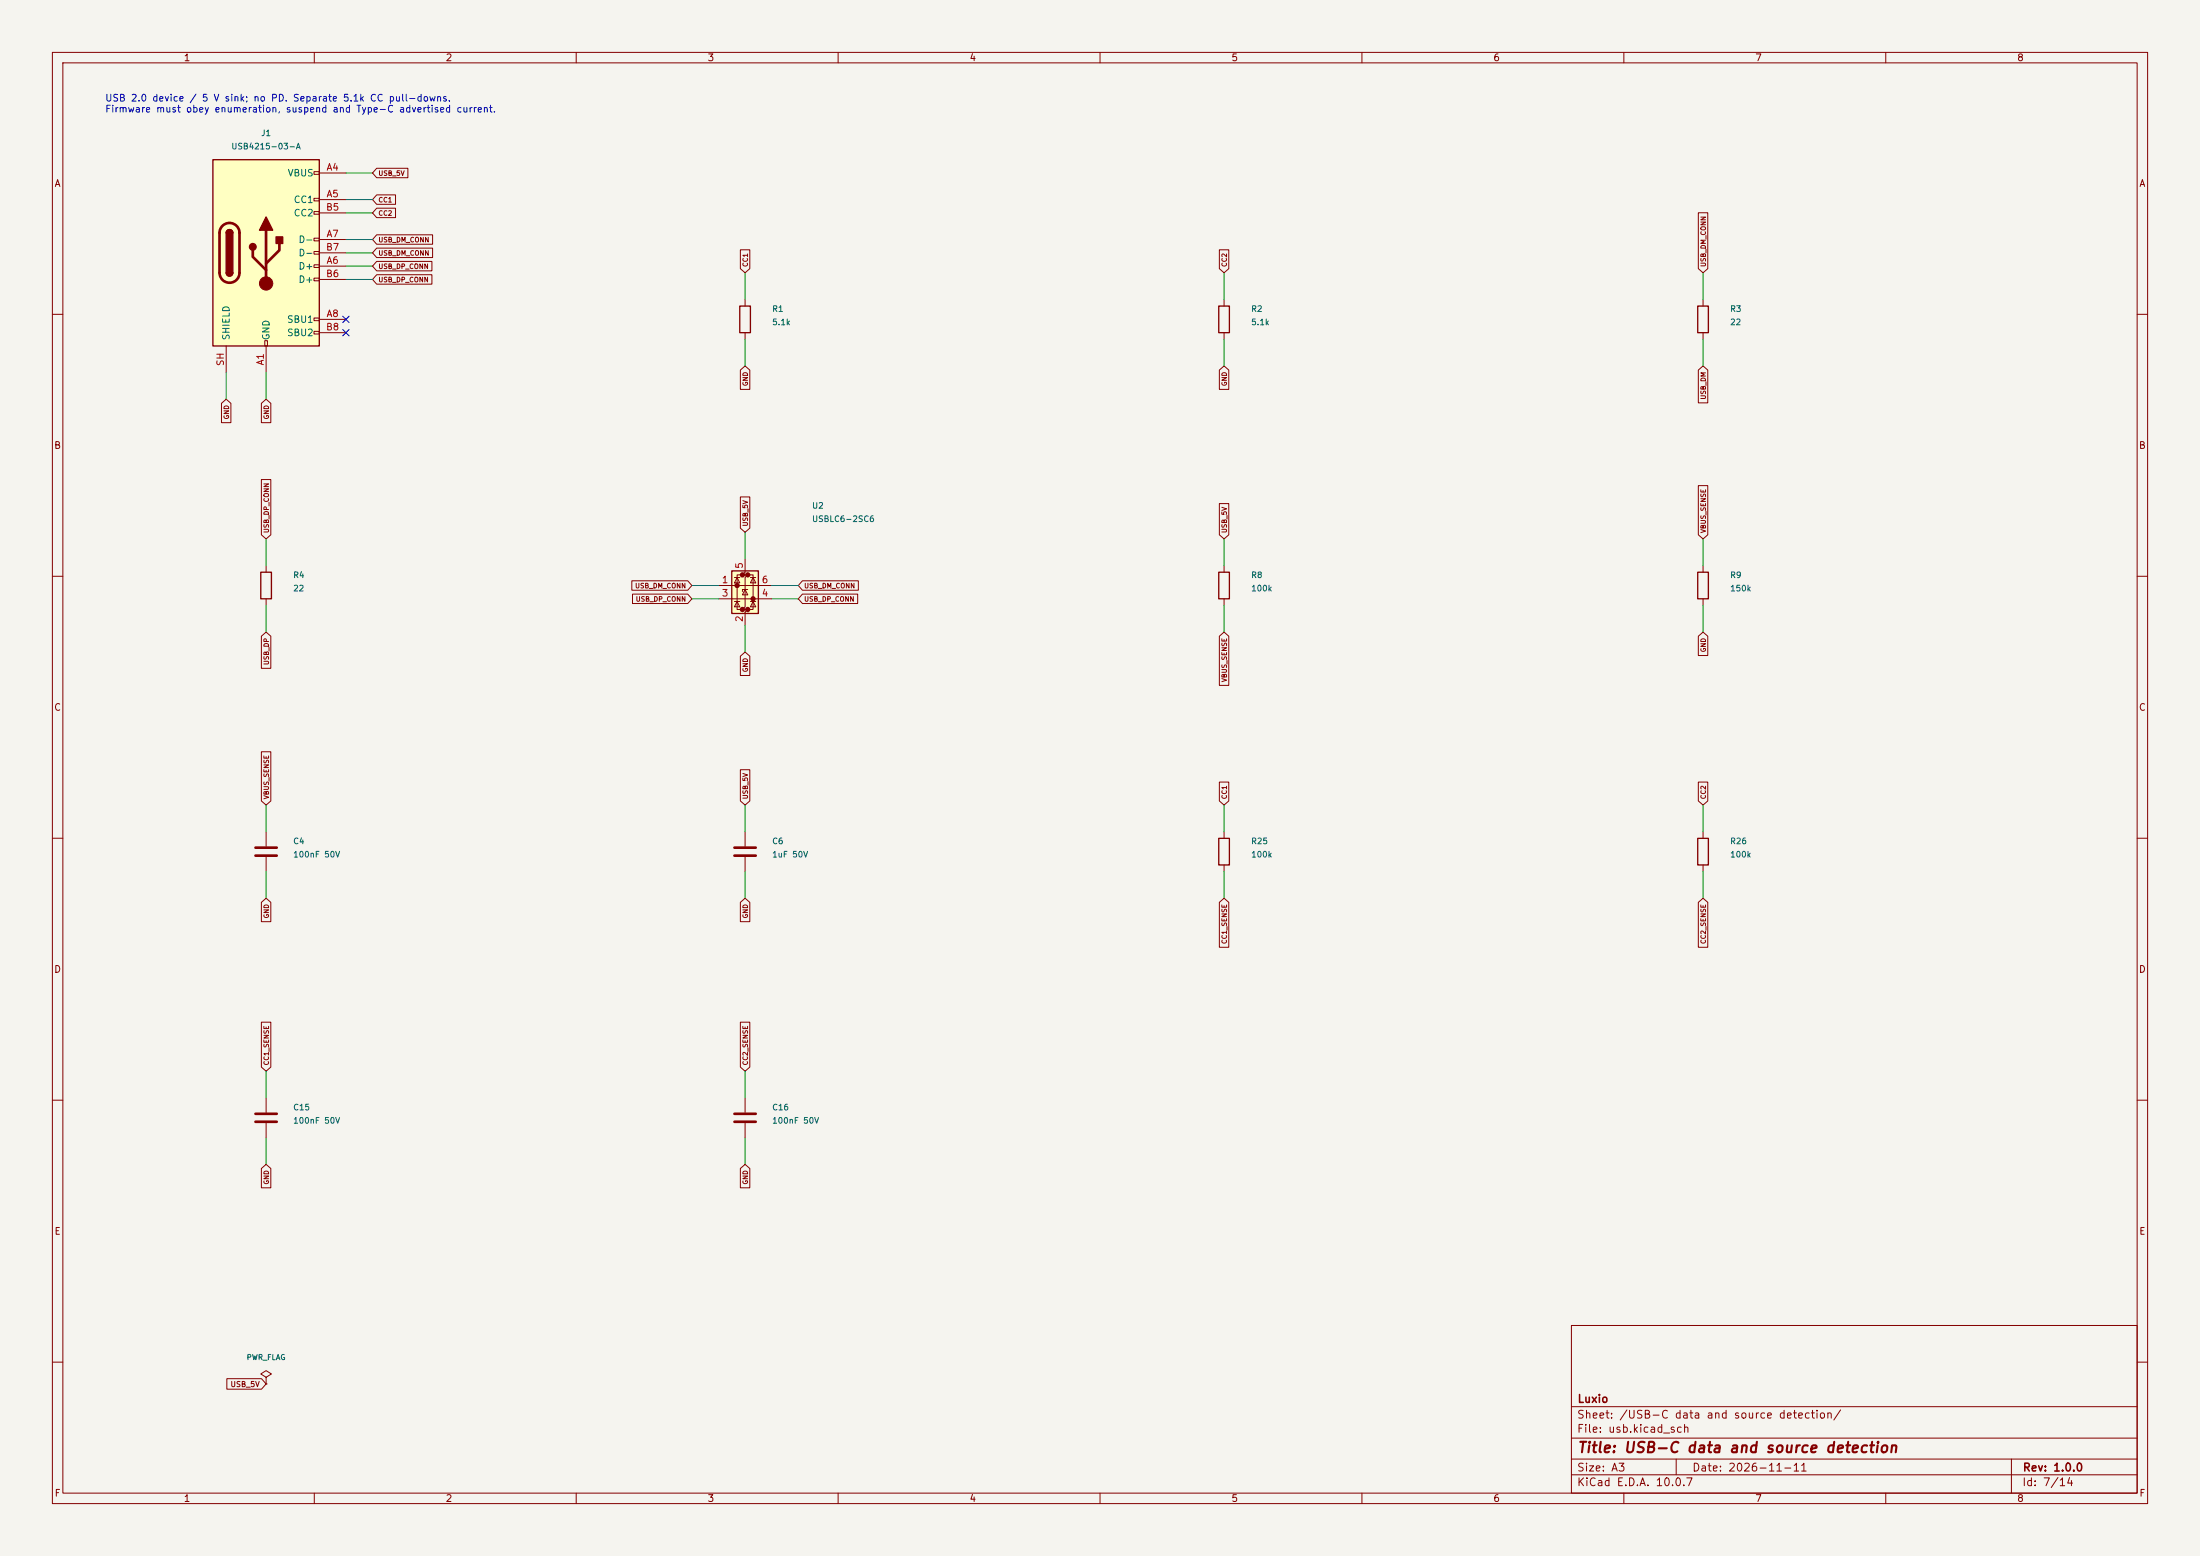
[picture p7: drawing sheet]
(kicad_sch (version 20250114) (generator "eeschema") (paper "A3")
(title_block (title "USB-C data and source detection") (date "2026-11-11") (rev "1.0.0") (company "Luxio"))
(lib_symbols (symbol "Connector:USB_C_Receptacle_USB2.0_16P" (pin_names (offset 1.016)) (exclude_from_sim no) (in_bom yes) (on_board yes) (in_pos_files yes) (duplicate_pin_numbers_are_jumpers no) (property "Reference" "J" (at 0 22.225 0) (show_name no) (do_not_autoplace no) (effects (font (size 1.27 1.27)))) (property "Value" "USB_C_Receptacle_USB2.0_16P" (at 0 19.685 0) (show_name no) (do_not_autoplace no) (effects (font (size 1.27 1.27)))) (property "Footprint" "" (at 3.81 0 0) (show_name no) (do_not_autoplace no) (hide yes) (effects (font (size 1.27 1.27)))) (property "Datasheet" "https://www.usb.org/sites/default/files/documents/usb_type-c.zip" (at 3.81 0 0) (show_name no) (do_not_autoplace no) (hide yes) (effects (font (size 1.27 1.27)))) (property "Description" "USB 2.0-only 16P Type-C Receptacle connector" (at 0 0 0) (show_name no) (do_not_autoplace no) (hide yes) (effects (font (size 1.27 1.27)))) (property "ki_keywords" "usb universal serial bus type-C USB2.0" (at 0 0 0) (show_name no) (do_not_autoplace no) (hide yes) (effects (font (size 1.27 1.27)))) (property "ki_fp_filters" "USB*C*Receptacle*" (at 0 0 0) (show_name no) (do_not_autoplace no) (hide yes) (effects (font (size 1.27 1.27)))) (symbol "USB_C_Receptacle_USB2.0_16P_0_0" (rectangle (start -0.254 -17.78) (end 0.254 -16.764) (stroke (width 0) (type default)) (fill (type none))) (rectangle (start 10.16 15.494) (end 9.144 14.986) (stroke (width 0) (type default)) (fill (type none))) (rectangle (start 10.16 10.414) (end 9.144 9.906) (stroke (width 0) (type default)) (fill (type none))) (rectangle (start 10.16 7.874) (end 9.144 7.366) (stroke (width 0) (type default)) (fill (type none))) (rectangle (start 10.16 2.794) (end 9.144 2.286) (stroke (width 0) (type default)) (fill (type none))) (rectangle (start 10.16 0.254) (end 9.144 -0.254) (stroke (width 0) (type default)) (fill (type none))) (rectangle (start 10.16 -2.286) (end 9.144 -2.794) (stroke (width 0) (type default)) (fill (type none))) (rectangle (start 10.16 -4.826) (end 9.144 -5.334) (stroke (width 0) (type default)) (fill (type none))) (rectangle (start 10.16 -12.446) (end 9.144 -12.954) (stroke (width 0) (type default)) (fill (type none))) (rectangle (start 10.16 -14.986) (end 9.144 -15.494) (stroke (width 0) (type default)) (fill (type none)))) (symbol "USB_C_Receptacle_USB2.0_16P_0_1" (rectangle (start -10.16 17.78) (end 10.16 -17.78) (stroke (width 0.254) (type default)) (fill (type background))) (polyline (pts (xy -8.89 -3.81) (xy -8.89 3.81)) (stroke (width 0.508) (type default)) (fill (type none))) (rectangle (start -7.62 -3.81) (end -6.35 3.81) (stroke (width 0.254) (type default)) (fill (type outline))) (arc (start -7.62 3.81) (mid -6.985 4.4423) (end -6.35 3.81) (stroke (width 0.254) (type default)) (fill (type none))) (arc (start -7.62 3.81) (mid -6.985 4.4423) (end -6.35 3.81) (stroke (width 0.254) (type default)) (fill (type outline))) (arc (start -8.89 3.81) (mid -6.985 5.7067) (end -5.08 3.81) (stroke (width 0.508) (type default)) (fill (type none))) (arc (start -5.08 -3.81) (mid -6.985 -5.7067) (end -8.89 -3.81) (stroke (width 0.508) (type default)) (fill (type none))) (arc (start -6.35 -3.81) (mid -6.985 -4.4423) (end -7.62 -3.81) (stroke (width 0.254) (type default)) (fill (type none))) (arc (start -6.35 -3.81) (mid -6.985 -4.4423) (end -7.62 -3.81) (stroke (width 0.254) (type default)) (fill (type outline))) (polyline (pts (xy -5.08 3.81) (xy -5.08 -3.81)) (stroke (width 0.508) (type default)) (fill (type none))) (circle (center -2.54 1.143) (radius 0.635) (stroke (width 0.254) (type default)) (fill (type outline))) (polyline (pts (xy -1.27 4.318) (xy 0 6.858) (xy 1.27 4.318) (xy -1.27 4.318)) (stroke (width 0.254) (type default)) (fill (type outline))) (polyline (pts (xy 0 -2.032) (xy 2.54 0.508) (xy 2.54 1.778)) (stroke (width 0.508) (type default)) (fill (type none))) (polyline (pts (xy 0 -3.302) (xy -2.54 -0.762) (xy -2.54 0.508)) (stroke (width 0.508) (type default)) (fill (type none))) (polyline (pts (xy 0 -5.842) (xy 0 4.318)) (stroke (width 0.508) (type default)) (fill (type none))) (circle (center 0 -5.842) (radius 1.27) (stroke (width 0) (type default)) (fill (type outline))) (rectangle (start 1.905 1.778) (end 3.175 3.048) (stroke (width 0.254) (type default)) (fill (type outline)))) (symbol "USB_C_Receptacle_USB2.0_16P_1_1" (pin passive line (at 0 -22.86 90) (length 5.08) (name "GND" (effects (font (size 1.27 1.27)))) (number "A1" (effects (font (size 1.27 1.27))))) (pin passive line (at 15.24 15.24 180) (length 5.08) (name "VBUS" (effects (font (size 1.27 1.27)))) (number "A4" (effects (font (size 1.27 1.27))))) (pin bidirectional line (at 15.24 10.16 180) (length 5.08) (name "CC1" (effects (font (size 1.27 1.27)))) (number "A5" (effects (font (size 1.27 1.27))))) (pin bidirectional line (at 15.24 -2.54 180) (length 5.08) (name "D+" (effects (font (size 1.27 1.27)))) (number "A6" (effects (font (size 1.27 1.27))))) (pin bidirectional line (at 15.24 2.54 180) (length 5.08) (name "D-" (effects (font (size 1.27 1.27)))) (number "A7" (effects (font (size 1.27 1.27))))) (pin bidirectional line (at 15.24 -12.7 180) (length 5.08) (name "SBU1" (effects (font (size 1.27 1.27)))) (number "A8" (effects (font (size 1.27 1.27))))) (pin passive line (at 15.24 15.24 180) (length 5.08) (hide yes) (name "VBUS" (effects (font (size 1.27 1.27)))) (number "A9" (effects (font (size 1.27 1.27))))) (pin passive line (at 0 -22.86 90) (length 5.08) (hide yes) (name "GND" (effects (font (size 1.27 1.27)))) (number "A12" (effects (font (size 1.27 1.27))))) (pin passive line (at 0 -22.86 90) (length 5.08) (hide yes) (name "GND" (effects (font (size 1.27 1.27)))) (number "B1" (effects (font (size 1.27 1.27))))) (pin passive line (at 15.24 15.24 180) (length 5.08) (hide yes) (name "VBUS" (effects (font (size 1.27 1.27)))) (number "B4" (effects (font (size 1.27 1.27))))) (pin bidirectional line (at 15.24 7.62 180) (length 5.08) (name "CC2" (effects (font (size 1.27 1.27)))) (number "B5" (effects (font (size 1.27 1.27))))) (pin bidirectional line (at 15.24 -5.08 180) (length 5.08) (name "D+" (effects (font (size 1.27 1.27)))) (number "B6" (effects (font (size 1.27 1.27))))) (pin bidirectional line (at 15.24 0 180) (length 5.08) (name "D-" (effects (font (size 1.27 1.27)))) (number "B7" (effects (font (size 1.27 1.27))))) (pin bidirectional line (at 15.24 -15.24 180) (length 5.08) (name "SBU2" (effects (font (size 1.27 1.27)))) (number "B8" (effects (font (size 1.27 1.27))))) (pin passive line (at 15.24 15.24 180) (length 5.08) (hide yes) (name "VBUS" (effects (font (size 1.27 1.27)))) (number "B9" (effects (font (size 1.27 1.27))))) (pin passive line (at 0 -22.86 90) (length 5.08) (hide yes) (name "GND" (effects (font (size 1.27 1.27)))) (number "B12" (effects (font (size 1.27 1.27))))) (pin passive line (at -7.62 -22.86 90) (length 5.08) (name "SHIELD" (effects (font (size 1.27 1.27)))) (number "SH" (effects (font (size 1.27 1.27)))))) (embedded_fonts no))
(symbol "Device:C" (pin_numbers (hide yes)) (pin_names (offset 0.254)) (exclude_from_sim no) (in_bom yes) (on_board yes) (in_pos_files yes) (duplicate_pin_numbers_are_jumpers no) (property "Reference" "C" (at 0.635 2.54 0) (show_name no) (do_not_autoplace no) (effects (font (size 1.27 1.27)) (justify left))) (property "Value" "C" (at 0.635 -2.54 0) (show_name no) (do_not_autoplace no) (effects (font (size 1.27 1.27)) (justify left))) (property "Footprint" "" (at 0.9652 -3.81 0) (show_name no) (do_not_autoplace no) (hide yes) (effects (font (size 1.27 1.27)))) (property "Datasheet" "" (at 0 0 0) (show_name no) (do_not_autoplace no) (hide yes) (effects (font (size 1.27 1.27)))) (property "Description" "Unpolarized capacitor" (at 0 0 0) (show_name no) (do_not_autoplace no) (hide yes) (effects (font (size 1.27 1.27)))) (property "ki_keywords" "cap capacitor" (at 0 0 0) (show_name no) (do_not_autoplace no) (hide yes) (effects (font (size 1.27 1.27)))) (property "ki_fp_filters" "C_*" (at 0 0 0) (show_name no) (do_not_autoplace no) (hide yes) (effects (font (size 1.27 1.27)))) (symbol "C_0_1" (polyline (pts (xy -2.032 0.762) (xy 2.032 0.762)) (stroke (width 0.508) (type default)) (fill (type none))) (polyline (pts (xy -2.032 -0.762) (xy 2.032 -0.762)) (stroke (width 0.508) (type default)) (fill (type none)))) (symbol "C_1_1" (pin passive line (at 0 3.81 270) (length 2.794) (name "" (effects (font (size 1.27 1.27)))) (number "1" (effects (font (size 1.27 1.27))))) (pin passive line (at 0 -3.81 90) (length 2.794) (name "" (effects (font (size 1.27 1.27)))) (number "2" (effects (font (size 1.27 1.27)))))) (embedded_fonts no))
(symbol "Device:R" (pin_numbers (hide yes)) (pin_names (offset 0)) (exclude_from_sim no) (in_bom yes) (on_board yes) (in_pos_files yes) (duplicate_pin_numbers_are_jumpers no) (property "Reference" "R" (at 2.032 0 90) (show_name no) (do_not_autoplace no) (effects (font (size 1.27 1.27)))) (property "Value" "R" (at 0 0 90) (show_name no) (do_not_autoplace no) (effects (font (size 1.27 1.27)))) (property "Footprint" "" (at -1.778 0 90) (show_name no) (do_not_autoplace no) (hide yes) (effects (font (size 1.27 1.27)))) (property "Datasheet" "" (at 0 0 0) (show_name no) (do_not_autoplace no) (hide yes) (effects (font (size 1.27 1.27)))) (property "Description" "Resistor" (at 0 0 0) (show_name no) (do_not_autoplace no) (hide yes) (effects (font (size 1.27 1.27)))) (property "ki_keywords" "R res resistor" (at 0 0 0) (show_name no) (do_not_autoplace no) (hide yes) (effects (font (size 1.27 1.27)))) (property "ki_fp_filters" "R_*" (at 0 0 0) (show_name no) (do_not_autoplace no) (hide yes) (effects (font (size 1.27 1.27)))) (symbol "R_0_1" (rectangle (start -1.016 -2.54) (end 1.016 2.54) (stroke (width 0.254) (type default)) (fill (type none)))) (symbol "R_1_1" (pin passive line (at 0 3.81 270) (length 1.27) (name "" (effects (font (size 1.27 1.27)))) (number "1" (effects (font (size 1.27 1.27))))) (pin passive line (at 0 -3.81 90) (length 1.27) (name "" (effects (font (size 1.27 1.27)))) (number "2" (effects (font (size 1.27 1.27)))))) (embedded_fonts no))
(symbol "Power_Protection:USBLC6-2SC6" (property "Reference" "U" (at 0.635 5.715 0) (show_name no) (do_not_autoplace no) (effects (font (size 1.27 1.27)) (justify left))) (property "Value" "USBLC6-2SC6" (at 0.635 3.81 0) (show_name no) (do_not_autoplace no) (effects (font (size 1.27 1.27)) (justify left))) (property "Footprint" "Package_TO_SOT_SMD:SOT-23-6" (at 1.27 -6.35 0) (show_name no) (do_not_autoplace no) (hide yes) (effects (font (size 1.27 1.27) (italic yes)) (justify left))) (property "Datasheet" "https://www.st.com/resource/en/datasheet/usblc6-2.pdf" (at 1.27 -8.255 0) (show_name no) (do_not_autoplace no) (hide yes) (effects (font (size 1.27 1.27)) (justify left))) (property "Description" "Very low capacitance ESD protection diode, 2 data-line, SOT-23-6" (at 0 0 0) (show_name no) (do_not_autoplace no) (hide yes) (effects (font (size 1.27 1.27)))) (property "ki_keywords" "usb ethernet video" (at 0 0 0) (show_name no) (do_not_autoplace no) (hide yes) (effects (font (size 1.27 1.27)))) (property "ki_fp_filters" "SOT?23*" (at 0 0 0) (show_name no) (do_not_autoplace no) (hide yes) (effects (font (size 1.27 1.27)))) (embedded_fonts no) (symbol "USBLC6-2SC6_0_0" (circle (center -1.524 0) (radius 0.0001) (stroke (width 0.508) (type default)) (fill (type none))) (circle (center -0.508 2.032) (radius 0.0001) (stroke (width 0.508) (type default)) (fill (type none))) (circle (center -0.508 -4.572) (radius 0.0001) (stroke (width 0.508) (type default)) (fill (type none))) (circle (center 0.508 2.032) (radius 0.0001) (stroke (width 0.508) (type default)) (fill (type none))) (circle (center 0.508 -4.572) (radius 0.0001) (stroke (width 0.508) (type default)) (fill (type none))) (circle (center 1.524 -2.54) (radius 0.0001) (stroke (width 0.508) (type default)) (fill (type none)))) (symbol "USBLC6-2SC6_0_1" (polyline (pts (xy -2.54 0) (xy 2.54 0)) (stroke (width 0) (type default)) (fill (type none))) (polyline (pts (xy -2.54 -2.54) (xy 2.54 -2.54)) (stroke (width 0) (type default)) (fill (type none))) (polyline (pts (xy -2.032 0.508) (xy -1.016 0.508) (xy -1.524 1.524) (xy -2.032 0.508)) (stroke (width 0) (type default)) (fill (type none))) (polyline (pts (xy -2.032 -3.048) (xy -1.016 -3.048)) (stroke (width 0) (type default)) (fill (type none))) (polyline (pts (xy -1.016 1.524) (xy -2.032 1.524)) (stroke (width 0) (type default)) (fill (type none))) (polyline (pts (xy -1.016 -4.064) (xy -2.032 -4.064) (xy -1.524 -3.048) (xy -1.016 -4.064)) (stroke (width 0) (type default)) (fill (type none))) (polyline (pts (xy -0.508 -1.143) (xy -0.508 -0.762) (xy 0.508 -0.762)) (stroke (width 0) (type default)) (fill (type none))) (polyline (pts (xy 0 2.54) (xy -0.508 2.032) (xy 0.508 2.032) (xy 0 1.524) (xy 0 -4.064) (xy -0.508 -4.572) (xy 0.508 -4.572) (xy 0 -5.08)) (stroke (width 0) (type default)) (fill (type none))) (polyline (pts (xy 0.508 -1.778) (xy -0.508 -1.778) (xy 0 -0.762) (xy 0.508 -1.778)) (stroke (width 0) (type default)) (fill (type none))) (polyline (pts (xy 1.016 1.524) (xy 2.032 1.524)) (stroke (width 0) (type default)) (fill (type none))) (polyline (pts (xy 1.016 -3.048) (xy 2.032 -3.048)) (stroke (width 0) (type default)) (fill (type none))) (polyline (pts (xy 2.032 0.508) (xy 1.016 0.508) (xy 1.524 1.524) (xy 2.032 0.508)) (stroke (width 0) (type default)) (fill (type none))) (polyline (pts (xy 2.032 -4.064) (xy 1.016 -4.064) (xy 1.524 -3.048) (xy 2.032 -4.064)) (stroke (width 0) (type default)) (fill (type none)))) (symbol "USBLC6-2SC6_1_1" (rectangle (start -2.54 2.794) (end 2.54 -5.334) (stroke (width 0.254) (type default)) (fill (type background))) (polyline (pts (xy -0.508 2.032) (xy -1.524 2.032) (xy -1.524 -4.572) (xy -0.508 -4.572)) (stroke (width 0) (type default)) (fill (type none))) (polyline (pts (xy 0.508 -4.572) (xy 1.524 -4.572) (xy 1.524 2.032) (xy 0.508 2.032)) (stroke (width 0) (type default)) (fill (type none))) (pin passive line (at -5.08 0 0) (length 2.54) (name "I/O1" (effects (font (size 1.27 1.27)))) (number "1" (effects (font (size 1.27 1.27))))) (pin passive line (at 0 -7.62 90) (length 2.54) (name "GND" (effects (font (size 1.27 1.27)))) (number "2" (effects (font (size 1.27 1.27))))) (pin passive line (at -5.08 -2.54 0) (length 2.54) (name "I/O2" (effects (font (size 1.27 1.27)))) (number "3" (effects (font (size 1.27 1.27))))) (pin passive line (at 5.08 -2.54 180) (length 2.54) (name "I/O2" (effects (font (size 1.27 1.27)))) (number "4" (effects (font (size 1.27 1.27))))) (pin passive line (at 0 5.08 270) (length 2.54) (name "VBUS" (effects (font (size 1.27 1.27)))) (number "5" (effects (font (size 1.27 1.27))))) (pin passive line (at 5.08 0 180) (length 2.54) (name "I/O1" (effects (font (size 1.27 1.27)))) (number "6" (effects (font (size 1.27 1.27)))))) (pin_names (hide yes)))
(symbol "power:PWR_FLAG" (power global) (pin_numbers (hide yes)) (pin_names (offset 0) (hide yes)) (exclude_from_sim no) (in_bom yes) (on_board yes) (in_pos_files yes) (duplicate_pin_numbers_are_jumpers no) (property "Reference" "#FLG" (at 0 1.905 0) (show_name no) (do_not_autoplace no) (hide yes) (effects (font (size 1.27 1.27)))) (property "Value" "PWR_FLAG" (at 0 3.81 0) (show_name no) (do_not_autoplace no) (effects (font (size 1.27 1.27)))) (property "Footprint" "" (at 0 0 0) (show_name no) (do_not_autoplace no) (hide yes) (effects (font (size 1.27 1.27)))) (property "Datasheet" "" (at 0 0 0) (show_name no) (do_not_autoplace no) (hide yes) (effects (font (size 1.27 1.27)))) (property "Description" "Special symbol for telling ERC where power comes from" (at 0 0 0) (show_name no) (do_not_autoplace no) (hide yes) (effects (font (size 1.27 1.27)))) (property "ki_keywords" "flag power" (at 0 0 0) (show_name no) (do_not_autoplace no) (hide yes) (effects (font (size 1.27 1.27)))) (symbol "PWR_FLAG_0_0" (pin power_out line (at 0 0 90) (length 0) (name "" (effects (font (size 1.27 1.27)))) (number "1" (effects (font (size 1.27 1.27)))))) (symbol "PWR_FLAG_0_1" (polyline (pts (xy 0 0) (xy 0 1.27) (xy -1.016 1.905) (xy 0 2.54) (xy 1.016 1.905) (xy 0 1.27)) (stroke (width 0) (type default)) (fill (type none)))) (embedded_fonts no)))
(symbol (lib_id "Connector:USB_C_Receptacle_USB2.0_16P") (at 50.8 48.260000000000005 0) (unit 1) (in_bom yes) (on_board yes) (dnp no)
(property "Reference" "J1" (at 50.8 25.400000000000006 0) (effects (font (size 1.1 1.1))))
(property "Value" "USB4215-03-A" (at 50.8 27.940000000000005 0) (effects (font (size 1.1 1.1))))
(property "Footprint" "LX0001:USB_C_GCT_USB4215_03_A" (at 50.8 30.480000000000004 0) (effects (font (size 1.1 1.1)) (hide yes)))
(property "LCSC" "C37616412" (at 50.8 33.02 0) (effects (font (size 1.1 1.1)) (hide yes)))
(pin "A1")
(pin "A4")
(pin "A5")
(pin "A6")
(pin "A7")
(pin "A8")
(pin "A9")
(pin "A12")
(pin "B1")
(pin "B4")
(pin "B5")
(pin "B6")
(pin "B7")
(pin "B8")
(pin "B9")
(pin "B12")
(pin "SH"))
(wire (pts (xy 50.8 71.12) (xy 50.8 76.2)) (stroke (width 0.1524) (type default)))
(global_label "GND" (shape input) (at 50.8 76.2 90.0) (effects (font (size 0.9 0.9)) (justify right)))
(wire (pts (xy 66.03999999999999 33.02) (xy 71.12 33.02)) (stroke (width 0.1524) (type default)))
(global_label "USB_5V" (shape input) (at 71.12 33.02 180.0) (effects (font (size 0.9 0.9)) (justify left)))
(wire (pts (xy 66.03999999999999 38.10000000000001) (xy 71.12 38.1)) (stroke (width 0.1524) (type default)))
(global_label "CC1" (shape input) (at 71.12 38.1 180.0) (effects (font (size 0.9 0.9)) (justify left)))
(wire (pts (xy 66.03999999999999 50.800000000000004) (xy 71.12 50.8)) (stroke (width 0.1524) (type default)))
(global_label "USB_DP_CONN" (shape input) (at 71.12 50.8 180.0) (effects (font (size 0.9 0.9)) (justify left)))
(wire (pts (xy 66.03999999999999 45.720000000000006) (xy 71.12 45.72)) (stroke (width 0.1524) (type default)))
(global_label "USB_DM_CONN" (shape input) (at 71.12 45.72 180.0) (effects (font (size 0.9 0.9)) (justify left)))
(no_connect (at 66.03999999999999 60.96000000000001))
(wire (pts (xy 66.03999999999999 40.64000000000001) (xy 71.12 40.64)) (stroke (width 0.1524) (type default)))
(global_label "CC2" (shape input) (at 71.12 40.64 180.0) (effects (font (size 0.9 0.9)) (justify left)))
(wire (pts (xy 66.03999999999999 53.34) (xy 71.12 53.34)) (stroke (width 0.1524) (type default)))
(global_label "USB_DP_CONN" (shape input) (at 71.12 53.34 180.0) (effects (font (size 0.9 0.9)) (justify left)))
(wire (pts (xy 66.03999999999999 48.260000000000005) (xy 71.12 48.26)) (stroke (width 0.1524) (type default)))
(global_label "USB_DM_CONN" (shape input) (at 71.12 48.26 180.0) (effects (font (size 0.9 0.9)) (justify left)))
(no_connect (at 66.03999999999999 63.50000000000001))
(wire (pts (xy 43.18 71.12) (xy 43.18 76.2)) (stroke (width 0.1524) (type default)))
(global_label "GND" (shape input) (at 43.18 76.2 90.0) (effects (font (size 0.9 0.9)) (justify right)))
(symbol (lib_id "Device:R") (at 142.24 60.96 0) (unit 1) (in_bom yes) (on_board yes) (dnp no)
(property "Reference" "R1" (at 147.32000000000002 58.96 0) (effects (font (size 1.1 1.1)) (justify left)))
(property "Value" "5.1k" (at 147.32000000000002 61.5 0) (effects (font (size 1.1 1.1)) (justify left)))
(property "Footprint" "Resistor_SMD:R_0603_1608Metric" (at 147.32000000000002 64.04 0) (effects (font (size 1.1 1.1)) (justify left) (hide yes)))
(property "LCSC" "C23186" (at 147.32000000000002 66.58 0) (effects (font (size 1.1 1.1)) (justify left) (hide yes)))
(pin "1")
(pin "2"))
(wire (pts (xy 142.24 57.15) (xy 142.24 52.07)) (stroke (width 0.1524) (type default)))
(global_label "CC1" (shape input) (at 142.24 52.07 270.0) (effects (font (size 0.9 0.9)) (justify left)))
(wire (pts (xy 142.24 64.77) (xy 142.24 69.85)) (stroke (width 0.1524) (type default)))
(global_label "GND" (shape input) (at 142.24 69.85 90.0) (effects (font (size 0.9 0.9)) (justify right)))
(symbol (lib_id "Device:R") (at 233.68 60.96 0) (unit 1) (in_bom yes) (on_board yes) (dnp no)
(property "Reference" "R2" (at 238.76000000000002 58.96 0) (effects (font (size 1.1 1.1)) (justify left)))
(property "Value" "5.1k" (at 238.76000000000002 61.5 0) (effects (font (size 1.1 1.1)) (justify left)))
(property "Footprint" "Resistor_SMD:R_0603_1608Metric" (at 238.76000000000002 64.04 0) (effects (font (size 1.1 1.1)) (justify left) (hide yes)))
(property "LCSC" "C23186" (at 238.76000000000002 66.58 0) (effects (font (size 1.1 1.1)) (justify left) (hide yes)))
(pin "1")
(pin "2"))
(wire (pts (xy 233.68 57.15) (xy 233.68 52.07)) (stroke (width 0.1524) (type default)))
(global_label "CC2" (shape input) (at 233.68 52.07 270.0) (effects (font (size 0.9 0.9)) (justify left)))
(wire (pts (xy 233.68 64.77) (xy 233.68 69.85)) (stroke (width 0.1524) (type default)))
(global_label "GND" (shape input) (at 233.68 69.85 90.0) (effects (font (size 0.9 0.9)) (justify right)))
(symbol (lib_id "Device:R") (at 325.12 60.96 0) (unit 1) (in_bom yes) (on_board yes) (dnp no)
(property "Reference" "R3" (at 330.2 58.96 0) (effects (font (size 1.1 1.1)) (justify left)))
(property "Value" "22" (at 330.2 61.5 0) (effects (font (size 1.1 1.1)) (justify left)))
(property "Footprint" "Resistor_SMD:R_0603_1608Metric" (at 330.2 64.04 0) (effects (font (size 1.1 1.1)) (justify left) (hide yes)))
(property "LCSC" "C23345" (at 330.2 66.58 0) (effects (font (size 1.1 1.1)) (justify left) (hide yes)))
(pin "1")
(pin "2"))
(wire (pts (xy 325.12 57.15) (xy 325.12 52.07)) (stroke (width 0.1524) (type default)))
(global_label "USB_DM_CONN" (shape input) (at 325.12 52.07 270.0) (effects (font (size 0.9 0.9)) (justify left)))
(wire (pts (xy 325.12 64.77) (xy 325.12 69.85)) (stroke (width 0.1524) (type default)))
(global_label "USB_DM" (shape input) (at 325.12 69.85 90.0) (effects (font (size 0.9 0.9)) (justify right)))
(symbol (lib_id "Device:R") (at 50.8 111.75999999999999 0) (unit 1) (in_bom yes) (on_board yes) (dnp no)
(property "Reference" "R4" (at 55.879999999999995 109.75999999999999 0) (effects (font (size 1.1 1.1)) (justify left)))
(property "Value" "22" (at 55.879999999999995 112.3 0) (effects (font (size 1.1 1.1)) (justify left)))
(property "Footprint" "Resistor_SMD:R_0603_1608Metric" (at 55.879999999999995 114.83999999999999 0) (effects (font (size 1.1 1.1)) (justify left) (hide yes)))
(property "LCSC" "C23345" (at 55.879999999999995 117.38 0) (effects (font (size 1.1 1.1)) (justify left) (hide yes)))
(pin "1")
(pin "2"))
(wire (pts (xy 50.8 107.94999999999999) (xy 50.8 102.87)) (stroke (width 0.1524) (type default)))
(global_label "USB_DP_CONN" (shape input) (at 50.8 102.87 270.0) (effects (font (size 0.9 0.9)) (justify left)))
(wire (pts (xy 50.8 115.57) (xy 50.8 120.65)) (stroke (width 0.1524) (type default)))
(global_label "USB_DP" (shape input) (at 50.8 120.65 90.0) (effects (font (size 0.9 0.9)) (justify right)))
(symbol (lib_id "Power_Protection:USBLC6-2SC6") (at 142.24 111.75999999999999 0) (unit 1) (in_bom yes) (on_board yes) (dnp no)
(property "Reference" "U2" (at 154.94 96.52 0) (effects (font (size 1.1 1.1)) (justify left)))
(property "Value" "USBLC6-2SC6" (at 154.94 99.06 0) (effects (font (size 1.1 1.1)) (justify left)))
(property "Footprint" "Package_TO_SOT_SMD:SOT-23-6" (at 154.94 101.6 0) (effects (font (size 1.1 1.1)) (justify left) (hide yes)))
(property "LCSC" "C7519" (at 154.94 104.14 0) (effects (font (size 1.1 1.1)) (justify left) (hide yes)))
(pin "1")
(pin "2")
(pin "3")
(pin "4")
(pin "5")
(pin "6"))
(wire (pts (xy 137.16 111.75999999999999) (xy 132.08 111.76)) (stroke (width 0.1524) (type default)))
(global_label "USB_DM_CONN" (shape input) (at 132.08 111.76 0.0) (effects (font (size 0.9 0.9)) (justify right)))
(wire (pts (xy 142.24 119.38) (xy 142.24 124.46)) (stroke (width 0.1524) (type default)))
(global_label "GND" (shape input) (at 142.24 124.46 90.0) (effects (font (size 0.9 0.9)) (justify right)))
(wire (pts (xy 137.16 114.3) (xy 132.08 114.3)) (stroke (width 0.1524) (type default)))
(global_label "USB_DP_CONN" (shape input) (at 132.08 114.3 0.0) (effects (font (size 0.9 0.9)) (justify right)))
(wire (pts (xy 147.32000000000002 114.3) (xy 152.4 114.3)) (stroke (width 0.1524) (type default)))
(global_label "USB_DP_CONN" (shape input) (at 152.4 114.3 180.0) (effects (font (size 0.9 0.9)) (justify left)))
(wire (pts (xy 142.24 106.67999999999999) (xy 142.24 101.6)) (stroke (width 0.1524) (type default)))
(global_label "USB_5V" (shape input) (at 142.24 101.6 270.0) (effects (font (size 0.9 0.9)) (justify left)))
(wire (pts (xy 147.32000000000002 111.75999999999999) (xy 152.4 111.76)) (stroke (width 0.1524) (type default)))
(global_label "USB_DM_CONN" (shape input) (at 152.4 111.76 180.0) (effects (font (size 0.9 0.9)) (justify left)))
(symbol (lib_id "Device:R") (at 233.68 111.75999999999999 0) (unit 1) (in_bom yes) (on_board yes) (dnp no)
(property "Reference" "R8" (at 238.76000000000002 109.75999999999999 0) (effects (font (size 1.1 1.1)) (justify left)))
(property "Value" "100k" (at 238.76000000000002 112.3 0) (effects (font (size 1.1 1.1)) (justify left)))
(property "Footprint" "Resistor_SMD:R_0603_1608Metric" (at 238.76000000000002 114.83999999999999 0) (effects (font (size 1.1 1.1)) (justify left) (hide yes)))
(property "LCSC" "C25803" (at 238.76000000000002 117.38 0) (effects (font (size 1.1 1.1)) (justify left) (hide yes)))
(pin "1")
(pin "2"))
(wire (pts (xy 233.68 107.94999999999999) (xy 233.68 102.87)) (stroke (width 0.1524) (type default)))
(global_label "USB_5V" (shape input) (at 233.68 102.87 270.0) (effects (font (size 0.9 0.9)) (justify left)))
(wire (pts (xy 233.68 115.57) (xy 233.68 120.65)) (stroke (width 0.1524) (type default)))
(global_label "VBUS_SENSE" (shape input) (at 233.68 120.65 90.0) (effects (font (size 0.9 0.9)) (justify right)))
(symbol (lib_id "Device:R") (at 325.12 111.75999999999999 0) (unit 1) (in_bom yes) (on_board yes) (dnp no)
(property "Reference" "R9" (at 330.2 109.75999999999999 0) (effects (font (size 1.1 1.1)) (justify left)))
(property "Value" "150k" (at 330.2 112.3 0) (effects (font (size 1.1 1.1)) (justify left)))
(property "Footprint" "Resistor_SMD:R_0603_1608Metric" (at 330.2 114.83999999999999 0) (effects (font (size 1.1 1.1)) (justify left) (hide yes)))
(property "LCSC" "C22807" (at 330.2 117.38 0) (effects (font (size 1.1 1.1)) (justify left) (hide yes)))
(pin "1")
(pin "2"))
(wire (pts (xy 325.12 107.94999999999999) (xy 325.12 102.87)) (stroke (width 0.1524) (type default)))
(global_label "VBUS_SENSE" (shape input) (at 325.12 102.87 270.0) (effects (font (size 0.9 0.9)) (justify left)))
(wire (pts (xy 325.12 115.57) (xy 325.12 120.65)) (stroke (width 0.1524) (type default)))
(global_label "GND" (shape input) (at 325.12 120.65 90.0) (effects (font (size 0.9 0.9)) (justify right)))
(symbol (lib_id "Device:C") (at 50.8 162.56 0) (unit 1) (in_bom yes) (on_board yes) (dnp no)
(property "Reference" "C4" (at 55.879999999999995 160.56 0) (effects (font (size 1.1 1.1)) (justify left)))
(property "Value" "100nF 50V" (at 55.879999999999995 163.1 0) (effects (font (size 1.1 1.1)) (justify left)))
(property "Footprint" "Capacitor_SMD:C_0603_1608Metric" (at 55.879999999999995 165.64000000000001 0) (effects (font (size 1.1 1.1)) (justify left) (hide yes)))
(property "LCSC" "C14663" (at 55.879999999999995 168.18 0) (effects (font (size 1.1 1.1)) (justify left) (hide yes)))
(pin "1")
(pin "2"))
(wire (pts (xy 50.8 158.75) (xy 50.8 153.67)) (stroke (width 0.1524) (type default)))
(global_label "VBUS_SENSE" (shape input) (at 50.8 153.67 270.0) (effects (font (size 0.9 0.9)) (justify left)))
(wire (pts (xy 50.8 166.37) (xy 50.8 171.45)) (stroke (width 0.1524) (type default)))
(global_label "GND" (shape input) (at 50.8 171.45 90.0) (effects (font (size 0.9 0.9)) (justify right)))
(symbol (lib_id "Device:C") (at 142.24 162.56 0) (unit 1) (in_bom yes) (on_board yes) (dnp no)
(property "Reference" "C6" (at 147.32000000000002 160.56 0) (effects (font (size 1.1 1.1)) (justify left)))
(property "Value" "1uF 50V" (at 147.32000000000002 163.1 0) (effects (font (size 1.1 1.1)) (justify left)))
(property "Footprint" "Capacitor_SMD:C_0603_1608Metric" (at 147.32000000000002 165.64000000000001 0) (effects (font (size 1.1 1.1)) (justify left) (hide yes)))
(property "LCSC" "C15849" (at 147.32000000000002 168.18 0) (effects (font (size 1.1 1.1)) (justify left) (hide yes)))
(pin "1")
(pin "2"))
(wire (pts (xy 142.24 158.75) (xy 142.24 153.67)) (stroke (width 0.1524) (type default)))
(global_label "USB_5V" (shape input) (at 142.24 153.67 270.0) (effects (font (size 0.9 0.9)) (justify left)))
(wire (pts (xy 142.24 166.37) (xy 142.24 171.45)) (stroke (width 0.1524) (type default)))
(global_label "GND" (shape input) (at 142.24 171.45 90.0) (effects (font (size 0.9 0.9)) (justify right)))
(symbol (lib_id "Device:R") (at 233.68 162.56 0) (unit 1) (in_bom yes) (on_board yes) (dnp no)
(property "Reference" "R25" (at 238.76000000000002 160.56 0) (effects (font (size 1.1 1.1)) (justify left)))
(property "Value" "100k" (at 238.76000000000002 163.1 0) (effects (font (size 1.1 1.1)) (justify left)))
(property "Footprint" "Resistor_SMD:R_0603_1608Metric" (at 238.76000000000002 165.64000000000001 0) (effects (font (size 1.1 1.1)) (justify left) (hide yes)))
(property "LCSC" "C25803" (at 238.76000000000002 168.18 0) (effects (font (size 1.1 1.1)) (justify left) (hide yes)))
(pin "1")
(pin "2"))
(wire (pts (xy 233.68 158.75) (xy 233.68 153.67)) (stroke (width 0.1524) (type default)))
(global_label "CC1" (shape input) (at 233.68 153.67 270.0) (effects (font (size 0.9 0.9)) (justify left)))
(wire (pts (xy 233.68 166.37) (xy 233.68 171.45)) (stroke (width 0.1524) (type default)))
(global_label "CC1_SENSE" (shape input) (at 233.68 171.45 90.0) (effects (font (size 0.9 0.9)) (justify right)))
(symbol (lib_id "Device:R") (at 325.12 162.56 0) (unit 1) (in_bom yes) (on_board yes) (dnp no)
(property "Reference" "R26" (at 330.2 160.56 0) (effects (font (size 1.1 1.1)) (justify left)))
(property "Value" "100k" (at 330.2 163.1 0) (effects (font (size 1.1 1.1)) (justify left)))
(property "Footprint" "Resistor_SMD:R_0603_1608Metric" (at 330.2 165.64000000000001 0) (effects (font (size 1.1 1.1)) (justify left) (hide yes)))
(property "LCSC" "C25803" (at 330.2 168.18 0) (effects (font (size 1.1 1.1)) (justify left) (hide yes)))
(pin "1")
(pin "2"))
(wire (pts (xy 325.12 158.75) (xy 325.12 153.67)) (stroke (width 0.1524) (type default)))
(global_label "CC2" (shape input) (at 325.12 153.67 270.0) (effects (font (size 0.9 0.9)) (justify left)))
(wire (pts (xy 325.12 166.37) (xy 325.12 171.45)) (stroke (width 0.1524) (type default)))
(global_label "CC2_SENSE" (shape input) (at 325.12 171.45 90.0) (effects (font (size 0.9 0.9)) (justify right)))
(symbol (lib_id "Device:C") (at 50.8 213.35999999999999 0) (unit 1) (in_bom yes) (on_board yes) (dnp no)
(property "Reference" "C15" (at 55.879999999999995 211.35999999999999 0) (effects (font (size 1.1 1.1)) (justify left)))
(property "Value" "100nF 50V" (at 55.879999999999995 213.89999999999998 0) (effects (font (size 1.1 1.1)) (justify left)))
(property "Footprint" "Capacitor_SMD:C_0603_1608Metric" (at 55.879999999999995 216.44 0) (effects (font (size 1.1 1.1)) (justify left) (hide yes)))
(property "LCSC" "C14663" (at 55.879999999999995 218.98 0) (effects (font (size 1.1 1.1)) (justify left) (hide yes)))
(pin "1")
(pin "2"))
(wire (pts (xy 50.8 209.54999999999998) (xy 50.8 204.47)) (stroke (width 0.1524) (type default)))
(global_label "CC1_SENSE" (shape input) (at 50.8 204.47 270.0) (effects (font (size 0.9 0.9)) (justify left)))
(wire (pts (xy 50.8 217.17) (xy 50.8 222.25)) (stroke (width 0.1524) (type default)))
(global_label "GND" (shape input) (at 50.8 222.25 90.0) (effects (font (size 0.9 0.9)) (justify right)))
(symbol (lib_id "Device:C") (at 142.24 213.35999999999999 0) (unit 1) (in_bom yes) (on_board yes) (dnp no)
(property "Reference" "C16" (at 147.32000000000002 211.35999999999999 0) (effects (font (size 1.1 1.1)) (justify left)))
(property "Value" "100nF 50V" (at 147.32000000000002 213.89999999999998 0) (effects (font (size 1.1 1.1)) (justify left)))
(property "Footprint" "Capacitor_SMD:C_0603_1608Metric" (at 147.32000000000002 216.44 0) (effects (font (size 1.1 1.1)) (justify left) (hide yes)))
(property "LCSC" "C14663" (at 147.32000000000002 218.98 0) (effects (font (size 1.1 1.1)) (justify left) (hide yes)))
(pin "1")
(pin "2"))
(wire (pts (xy 142.24 209.54999999999998) (xy 142.24 204.47)) (stroke (width 0.1524) (type default)))
(global_label "CC2_SENSE" (shape input) (at 142.24 204.47 270.0) (effects (font (size 0.9 0.9)) (justify left)))
(wire (pts (xy 142.24 217.17) (xy 142.24 222.25)) (stroke (width 0.1524) (type default)))
(global_label "GND" (shape input) (at 142.24 222.25 90.0) (effects (font (size 0.9 0.9)) (justify right)))
(symbol (lib_id "power:PWR_FLAG") (at 50.8 264.16 0) (unit 1) (in_bom no) (on_board no) (property "Reference" "#FLG50" (at 50.8 264.16 0) (effects (font (size 1 1)) (hide yes))) (property "Value" "PWR_FLAG" (at 50.8 259.08000000000004 0) (effects (font (size 1 1)))))
(global_label "USB_5V" (shape input) (at 50.8 264.16 0) (effects (font (size 1 1)) (justify right)))
(text "USB 2.0 device / 5 V sink; no PD. Separate 5.1k CC pull-downs.\nFirmware must obey enumeration, suspend and Type-C advertised current." (at 20 20 0) (effects (font (size 1.3 1.3)) (justify left)))
(embedded_fonts no))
